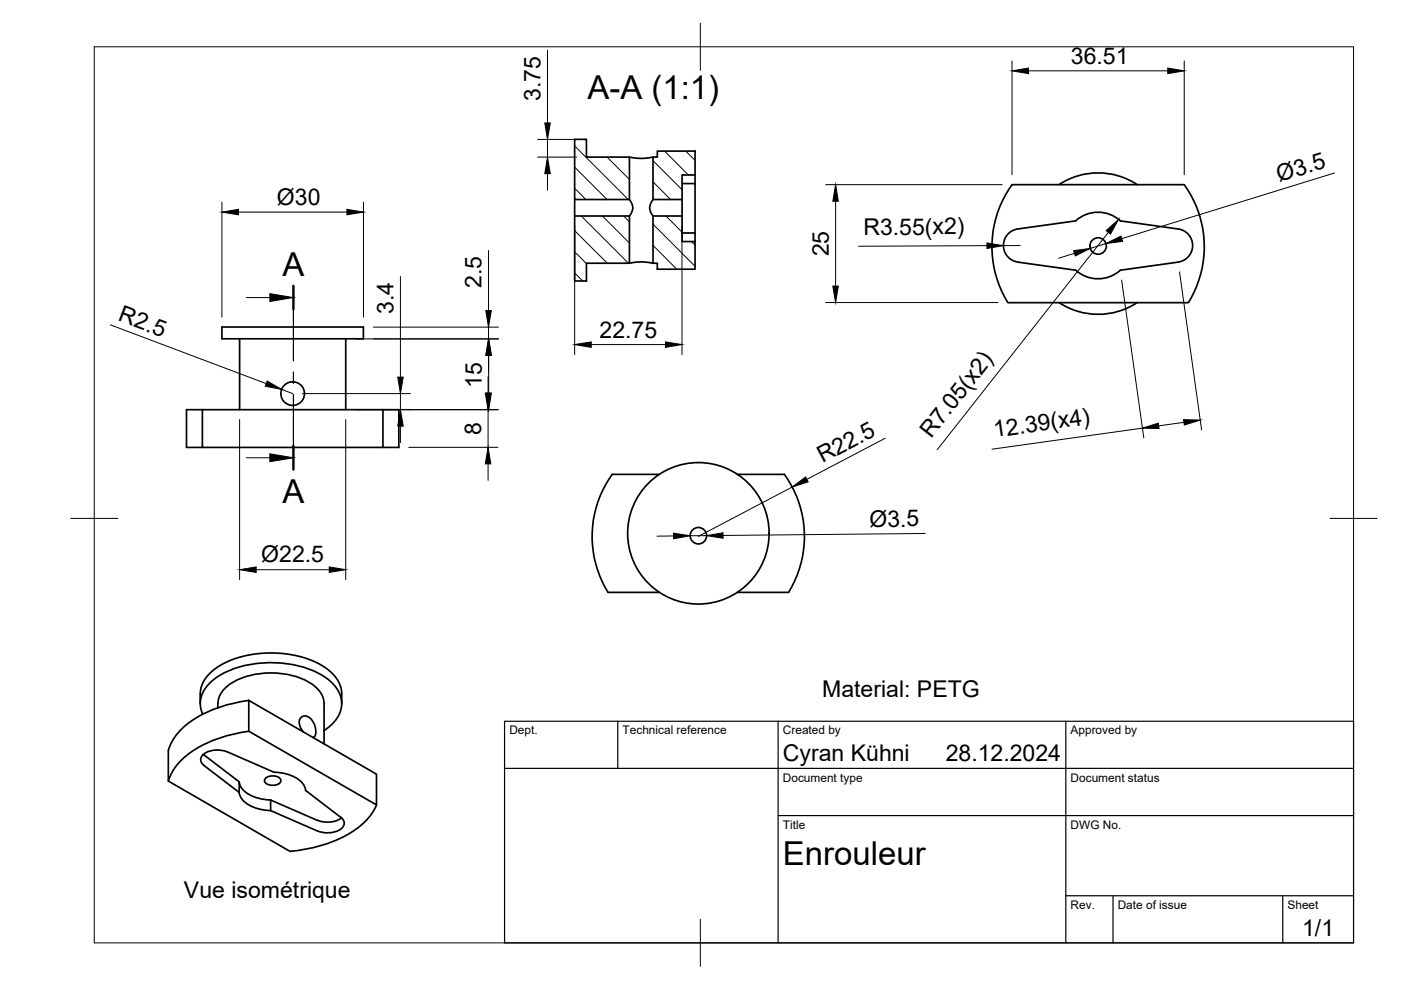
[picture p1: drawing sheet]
<svg xmlns="http://www.w3.org/2000/svg" width="297mm" height="210mm" viewBox="0 0 297 210" stroke-linecap="round" stroke-linejoin="round" font-family="sans-serif">
<!-- layer: Visible -->
<g fill="none" stroke="#000" stroke-width=".36">
<path d="M121.8 29.5h2.5v3.8h9.2v9h-11.7zM133.5 33.3l2.2 .3 2.8-.3M139.4 32h8v5.1h-2.8v5.2h-6.1v-9h.9zM144.6 38.9h2.8v10.5M147.4 37.1v1.8M214.6 39.2h36.5a22.6 22.6 0 0 1 .9 25h-38.3a22.6 22.6 0 0 1 .9-25zM224.5 39.2a15 15 0 0 1 16.6 0M121.8 45.8h11.7v10h-9.2v3.8h-2.5zM121.8 42.3v3.5M133.5 55.8l2.2-.3 2.8 .3M133.5 42.3a2.48 2.48 0 0 1 0 3.5M138.5 45.8h6.1v5.4h2.8v5.9h-8v-1.3h-.9z"/>
<path d="M138.5 42.3a2.48 2.48 0 0 0 0 3.5M144.6 49.4h2.8v1.8M144.6 42.3v3.5M215.8 55.6l12.3 1.7a7.1 7.1 0 0 0 9.4 0l12.3-1.7M228.1 46.8l-12.3 1.7a3.5 3.5 0 0 0-3.1 3.6 3.5 3.5 0 0 0 3.1 3.5M228.1 46.8a7.1 7.1 0 0 1 9.4 0M237.5 46.8l12.3 1.7a3.5 3.5 0 0 1 3.1 3.6 3.5 3.5 0 0 1-3.1 3.5M47.1 69.3h29.9v2.5h-29.9zM50.8 71.8v15.1M73.3 71.8v15.1M224.5 64.1a15 15 0 0 0 16.6 0M42.9 86.9h38.3v8h-38.3z"/>
<path d="M42.9 86.9h-3.4v8h3.4M81.2 86.9h3.4v8h-3.4M139.8 100.6h-10a22.6 22.6 0 0 0-.9 25h10.9M156.3 100.6h10a22.6 22.6 0 0 1 .9 25h-10.9M35.7 159.1v6.5l25.8 14.9M42.4 147.1v2.1M42.5 147.1a6.9 6.9 0 0 1 3.3-5.4 22.9 22.9 0 0 1 19.7-1.9 11.1 11.1 0 0 1 6.6 5.3l.4 2M43 151.4a5.8 5.8 0 0 1 1.9-7 20.3 20.3 0 0 1 14.5-3.8 18.3 18.3 0 0 1 11 4.1 5.8 5.8 0 0 1-.6 9.4l-1.1 .8M43.1 159.9l.2 .1M46.2 149.2v.9M46.2 149.2a5.6 5.6 0 0 1 3.3-4.6 17.3 17.3 0 0 1 16.9 .6 5.2 5.2 0 0 1 2.3 4v8.5M52.7 148.5l27.1 15.6v6.6l-27.1-15.7z"/>
<path d="M52.8 155a25.9 25.9 0 0 0-14 5.8 10.7 10.7 0 0 0-3.1 4.8M52.8 148.5a25.9 25.9 0 0 0-14 5.8 10.7 10.7 0 0 0-3.1 4.8M64.3 155.2a2.35 2.35 0 0 1-.5-3.1 1.68 1.68 0 0 1 2.6 1 3.2 3.2 0 0 1 .3 3.1l-.4 .2M72.5 147.1v2.1M43.2 160.1l7.5 5.7v2.2l-7.5-5.7a1.49 1.49 0 0 1-.6-1.5 1.49 1.49 0 0 1 1-1.2 5.6 5.6 0 0 1 4.6-.2l9.9 4.3a7.7 7.7 0 0 1 6.3 2.7l.4 1.2M50.7 168a4.5 4.5 0 0 0 3.7 3.4l3 .5M50.7 165.8a4.5 4.5 0 0 0 3.7 3.3l3 .5M56.3 165.1a2.28 2.28 0 0 1 3.2 .3 1.51 1.51 0 0 1-2 1.1 1.33 1.33 0 0 1-1.4-1.1zM57.4 169.6v2.3M57.4 171.9l9.9 4.3M57.4 169.6l9.9 4.3M64.8 167.6l7.5 5.7a1.48 1.48 0 0 1 .7 1.5 1.48 1.48 0 0 1-1.1 1.2 5.6 5.6 0 0 1-4.6 .2"/>
<path d="M72.4 173.4a5.3 5.3 0 0 1-5.1 .5M79.8 170.7a14.3 14.3 0 0 1-7.2 6.8 31.4 31.4 0 0 1-11.1 3"/>
<circle cx="232.8" cy="52.2" r="1.75"/>
<circle cx="62.1" cy="83.5" r="2.51"/>
<circle cx="148.1" cy="113.1" r="15"/>
<circle cx="148.1" cy="113.6" r="1.75"/>
</g>
<!-- layer: BORDER -->
<path d="M20 9.9h267v190h-267zM148.5 4.9v10M15 109.9h10M282 109.9h10M148.5 194.9v10" fill="none" stroke="#000" stroke-width=".21"/>
<!-- layer: TITLEBLOCK -->
<path d="M107 152.9h180v47h-180zM131 152.9v10M165 152.9v47M226 152.9v47M107 162.9h180M165 172.9h122M226 189.9h61M236 189.9v10M272 189.9v10" fill="none" stroke="#000" stroke-width=".25"/>
<!-- layer: Hatching -->
<g fill="none" stroke="#000" stroke-width=".21">
<path d="M121.8 39.9l2.4 2.4M121.8 35.4l6.9 6.9M121.8 30.9l11.4 11.4M128.7 33.3l4.8 4.8M133.2 33.3l.3 .3M138.5 38.6l3.7 3.7M138.5 34.1l6.1 6.1M140.9 32.1l5.1 5M145.4 32.1l1.9 1.9M121.8 57.9l1.7 1.7M121.8 53.4l2.6 2.5M121.8 48.9l7 6.9"/>
<path d="M123.2 45.8l10 10M127.7 45.8l5.8 5.7M132.2 45.8l1.3 1.2M138.5 52l5 5.1M138.5 47.5l8.8 8.9M141.2 45.8l3.4 3.4M146.6 51.2l.7 .8"/>
</g>
<!-- layer: Section Lines -->
<path d="M62.2 60.6v5M62.2 94.6v5" fill="none" stroke="#000" stroke-width=".51"/>
<path d="M62.2 65.6v10.9M62.2 78.9v2.4M62.2 83.6v11" fill="none" stroke="#000" stroke-width=".25"/>
<path d="M52.2 63.1h5M52.2 97.1h5" fill="none" stroke="#000" stroke-width=".21"/>
<path d="M57.2 62.3l5 .8-5 .8zM57.2 96.2l5 .9-5 .8z" fill="#000" stroke="#000" stroke-width=".21"/>
<!-- layer: FD_Dimensions -->
<g fill="none" stroke="#000" stroke-width=".21">
<path d="M116.1 10.6v15.5M214.6 12.9v24.2M218.1 15h29.5M251.1 12.9v24.2M114 33.3h8.2M114 29.6h8.2M116.1 29.6v3.7M116.1 36.8v3.5M175 39.2h37.5M283 36.7l-45.2 13.9M47.1 42.9v24.4M50.6 45h23"/>
<path d="M77.1 42.9v24.4M84.9 58.6v21.4M103.6 53.1v12.7M121.8 47.9v27.3M144.6 47.9v27.3M177.2 42.7v18M209.3 52.1l-27.3 .1M216.3 52.1h-3.6M227.8 53.7l-3.3 1.1M234.5 51.6l-3.4 1.1M235 49.3l-36.3 46.1M237.8 59.4l4.7 33.5"/>
<path d="M250.1 57.7l4.7 33.4M23.4 68.9l33.1 12.4M75.4 71.9h30.3M79.2 69.4h26.5M103.5 79.9v3.4M103.6 69.4v2.5M103.6 75.3v3.6M103.6 75.3v8M125.3 73.1h15.8M175 64.1h36.6M50.8 89v33.9M59.7 82.6l2.4 .9"/>
<path d="M64.2 83.5h22.8M73.3 89v33.9M75.4 86.9h30.3M84.9 83.5v3.4M84.9 90.4v3.4M86.7 94.8h18.9M103.5 86.9v7.9M103.5 98.4v3.4M187.7 92.9l-16.6 8.7M242.2 90.8l-31.9 4.4M251 89.5l-5.3 .8M142.8 113.6l-3.5 .1"/>
<path d="M149.8 113.6h-3.5M168 103.3l-20 10.4M196.2 113.1l-42.9 .4M54.3 120.8h15.5"/>
</g>
<g fill="#000" stroke="#000" stroke-width=".21">
<path d="M214.6 15l3.5-.6v1.2zM247.6 14.4l3.5 .6-3.5 .6zM116.1 33.3l.6 3.5h-1.2zM115.5 26.1h1.2l-.6 3.5zM47.1 45l3.5-.6v1.1zM73.6 44.4l3.5 .6-3.5 .5zM177.2 39.2l.5 3.5h-1.1zM209.3 51.5l3.4 .6-3.4 .6zM227.6 53.1l3.5-.4-3.1 1.6zM234.5 48.9l2.7-2.4-1.7 3.1zM234.5 51.6l3.2-1.5 .3 1.1zM84.3 80h1.2l-.6 3.5z"/>
<path d="M103.6 71.9l.6 3.4h-1.2zM103 65.8h1.2l-.6 3.6zM121.8 73.1l3.5-.6v1.2zM141.1 72.5l3.5 .6-3.5 .6zM176.6 60.7h1.1l-.5 3.4zM56.6 80.8l3.1 1.8-3.5-.7zM84.9 86.9l.6 3.5h-1.2zM103.5 94.8l.6 3.6h-1.2zM102.9 83.3h1.2l-.6 3.6zM103 83.3h1.2l-.6 3.6zM242.2 90.8l3.4-1.1 .1 1.2zM250.9 89l3.6 .1-3.4 1z"/>
<path d="M142.8 113l3.5 .6-3.5 .6zM149.8 113.6l3.5-.6v1.1zM168 103.3l2.8-2.2 .5 1.1zM50.8 120.8l3.5-.6v1.2zM69.8 120.2l3.5 .6-3.5 .6z"/>
</g>
<g font-size="7">
<text x="124.5" y="21.1">A-A (1:1)</text>
<text x="59.9" y="58.6">A</text>
<text x="59.9" y="106.5">A</text>
<text x="166" y="183.4">Enrouleur</text>
</g>
<g font-size="4.9">
<text x="227.1" y="13.6">36.51</text>
<text x="114.6" y="21.4" transform="rotate(-90 114.6 21.4)">3.75</text>
<text x="271.2" y="38.7" transform="rotate(-17 271.2 38.7)">Ø3.5</text>
<text x="58.7" y="43.4">Ø30</text>
<text x="183" y="49.8">R3.55(x2)</text>
<text x="175.7" y="54.3" transform="rotate(-90 175.7 54.3)">25</text>
<text x="102.1" y="61.1" transform="rotate(-90 102.1 61.1)">2.5</text>
<text x="24.8" y="67.9" transform="rotate(21 24.8 67.9)">R2.5</text>
<text x="83.4" y="66.6" transform="rotate(-90 83.4 66.6)">3.4</text>
<text x="127.1" y="71.6">22.75</text>
<text x="102.2" y="82.2" transform="rotate(-90 102.2 82.2)">15</text>
<text x="102" y="92.2" transform="rotate(-90 102 92.2)">8</text>
<text x="197.4" y="93.1" transform="rotate(-52 197.4 93.1)">R7.05(x2)</text>
<text x="210.8" y="92.7" transform="rotate(-8 210.8 92.7)">12.39(x4)</text>
<text x="174.4" y="98.2" transform="rotate(-28 174.4 98.2)">R22.5</text>
<text x="184.3" y="111.7">Ø3.5</text>
<text x="55.4" y="119.2">Ø22.5</text>
<text x="174.3" y="147.8">Material: PETG</text>
<text x="166" y="161.4">Cyran Kühni</text>
<text x="200.5" y="161.4">28.12.2024</text>
<text x="39" y="190.4">Vue isométrique</text>
<text x="276.1" y="198.6">1/1</text>
</g>
<g font-size="2.5">
<text x="108" y="155.7">Dept.</text>
<text x="132" y="155.7">Technical reference</text>
<text x="166" y="155.7">Created by</text>
<text x="227" y="155.7">Approved by</text>
<text x="166" y="165.7">Document type</text>
<text x="227" y="165.7">Document status</text>
<text x="166" y="175.7">Title</text>
<text x="227" y="175.7">DWG No.</text>
<text x="227" y="192.7">Rev.</text>
<text x="237" y="192.7">Date of issue</text>
<text x="273" y="192.7">Sheet</text>
</g>
</svg>
